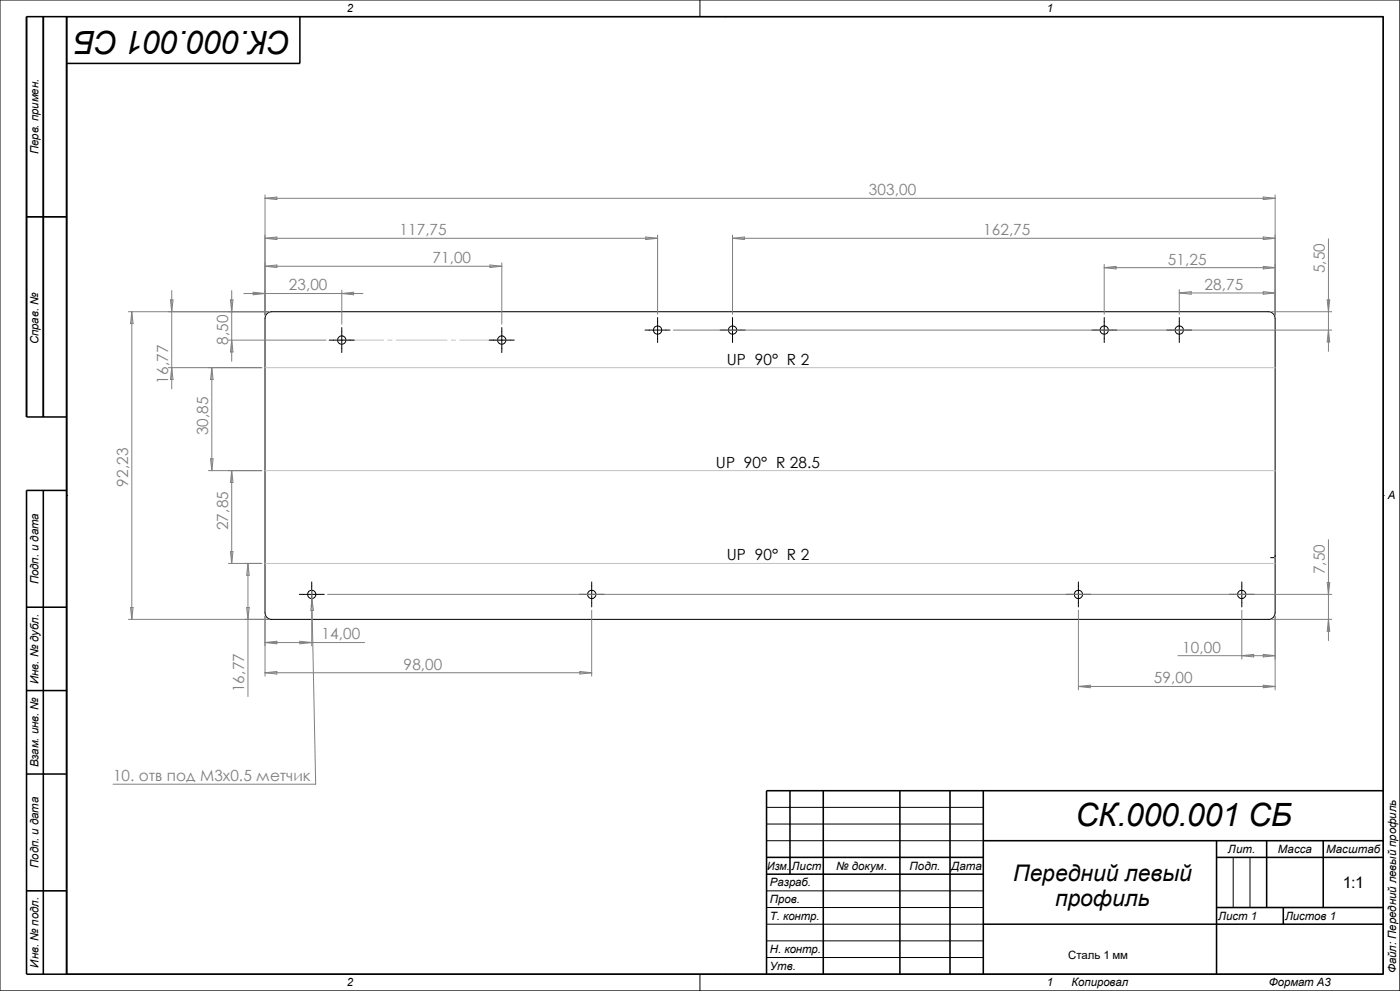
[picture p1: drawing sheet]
<svg xmlns="http://www.w3.org/2000/svg" width="420mm" height="297mm" viewBox="0 0 420 297" stroke-linecap="round" stroke-linejoin="round" font-family="sans-serif">
<g fill="none" stroke="#000" stroke-width=".3">
<path d="M0 0h419.9v297h-419.9zM20 5h395v287h-395zM210 0v5M217.5 5h.1M8 65h12M80.1 94l.7-.4 .7-.2h299a2.02 2.02 0 0 1 2 2v88.2a1.95 1.95 0 0 1-2 2h-299a1.95 1.95 0 0 1-2-2v-88.2zM102.5 98.2v7.5M150.5 98.2v7.5M193.5 98.9h7.5M197.3 95.2v7.5M216 98.9h7.5M219.8 95.2v7.5"/>
<path d="M327.5 98.9h7.5M331.3 95.2v7.5M350 98.9h7.5M353.8 95.2v7.5M98.8 101.9h7.5M146.8 101.9h7.5M20 148.5h.1M415 148.5h.1M89.8 178.1h7.5M93.5 174.4v7.5M173.8 178.1h7.5M177.5 174.4v7.5"/>
<path d="M319.8 178.1h7.5M323.5 174.4v7.5M368.8 178.1h7.5M372.5 174.4v7.5M381.2 167.1h1.3M230 247h65M230 242h65M230 252h65M370 257v15M375 257v15M230 277h65M230 272h65"/>
<path d="M230 267h65M210 292v5M217.5 292h.1M230 287h65M230 282h65"/>
<circle cx="197.3" cy="98.9" r="1.26"/>
<circle cx="219.8" cy="98.9" r="1.26"/>
<circle cx="331.3" cy="98.9" r="1.26"/>
<circle cx="353.8" cy="98.9" r="1.27"/>
<circle cx="102.5" cy="101.9" r="1.27"/>
<circle cx="150.5" cy="101.9" r="1.26"/>
<circle cx="93.5" cy="178.2" r="1.24"/>
<circle cx="177.5" cy="178.2" r="1.24"/>
<circle cx="323.5" cy="178.2" r="1.24"/>
<circle cx="372.5" cy="178.2" r="1.24"/>
</g>
<g fill="none" stroke="#000" stroke-width=".47">
<path d="M13 5v120M20 5v287M90 5v14h-70M8 65h12M20 125h-12v-120h407v287h-407v-145h12M13 147v145M8 182h12M8 207h12M8 232h12M237 237v25M247 237v55M270 237v55"/>
<path d="M285 237v55M295 237v55M415 237h-185v55M230 257h65M295 252h120M365 257h50M365 252v40M380 252v20M397 252v20M8 267h12M230 262h65M295 277h120"/>
<path d="M365 272h50M385 272v5"/>
</g>
<path d="M79.5 110.2h303M101.3 101.9h13.8M116.3 101.9h1.3M118.9 101.9h15.2M135.4 101.9h1.3M137.9 101.9h13.9M79.5 141.1h303M79.5 168.9h303" fill="none" stroke="#c0c0c0" stroke-width=".3"/>
<g fill="none" stroke="#808080" stroke-width=".3">
<path d="M79.5 59.4l3.6-.3v.7zM79.5 58.4v36M79.5 59.4h303M379 59.1l3.5 .3-3.5 .4zM382.5 58.4v36M79.5 71.4h117.8M79.5 79.8l3.6-.4v.8zM79.5 71.4l3.6-.4v.8zM79.5 79.8h71M147 79.4l3.5 .4-3.5 .4zM150.5 78.8v18.4M193.7 71l3.6 .4-3.6 .4z"/>
<path d="M197.3 70.4v23.8M219.8 71.4l3.5-.4v.8zM219.8 71.4h162.7M219.8 70.4v23.8M331.3 79.2v15M379 71l3.5 .4-3.5 .4zM379 79.8l3.5 .4-3.5 .4zM398.5 71.6v33.7M38.5 93.4h42M39.5 93.4l.4 3.6h-.7zM39.5 93.4v92.2M51.1 89.9h.8l-.4 3.5z"/>
<path d="M51.5 87.1v29.4M69.1 89.9h.8l-.4 3.5zM69.5 87.1v21.2M73.2 88h35.7M75.9 87.6l3.6 .4-3.6 .3zM102.5 87v10.2M102.5 88l3.6-.4v.7zM202 98.9h197.5M331.3 80.2h51.2M331.3 80.2l3.5-.4v.8zM353.8 86.8v7.4M353.8 87.8h28.7"/>
<path d="M353.8 87.8l3.5-.4v.8zM379 87.4l3.5 .4-3.5 .4zM381.5 93.4h18M398.1 89.9h.8l-.4 3.5zM398.5 98.9l.4 3.6h-.8zM50.5 110.2h28M51.5 110.2l.4 3.5h-.8zM63.5 110.2l.4 3.5h-.7zM63.5 110.2v30.9M68.5 101.9h29.3M69.5 101.9l.4 3.6h-.8zM63.2 137.5h.7l-.4 3.6z"/>
<path d="M62.5 141.1h16M69.5 141.1v27.8M69.5 141.1l.4 3.5h-.8zM68.5 168.9h10M69.1 165.3h.8l-.4 3.6zM74.4 168.9v39.8M74.4 168.9l.4 3.5h-.8zM93.5 176.9l.1 2.5M93.6 179.4l.4 3.6h-.7zM93.6 179.4l1.1 55.6h-60.8M98.3 178.1h301.2M382.4 167.1h.3"/>
<path d="M382.4 167l.3 .3M382.5 167v.3M382.7 167l-.3 .3M398.1 174.6h.8l-.4 3.5zM398.5 161.8v30.2M38.5 185.6h42M39.2 182.1h.7l-.4 3.5zM74 182.1h.8l-.4 3.5zM79.5 192.6l3.6-.4v.8zM79.5 184.7v17.9M79.5 192.6h29.9M90 192.2l3.5 .4-3.5 .4z"/>
<path d="M93.5 182.9v10.6M177.5 182.9v19.7M323.5 182.9v23.9M353.4 196.5h29.1M372.5 182.9v14.6M372.5 196.5l3.6-.4v.8zM379 196.1l3.5 .4-3.5 .4zM381.5 185.6h18M382.5 184.7v22.1M398.5 185.6l.4 3.6h-.8zM79.5 201.6l3.6-.3v.7zM79.5 201.6h98"/>
<path d="M173.9 201.3l3.6 .3-3.6 .4zM323.5 205.7h59M323.5 205.7l3.6-.3v.7zM379 205.4l3.5 .3-3.5 .4z"/>
</g>
<g font-size="9.6">
<text x="87.3" y="9.3" transform="rotate(-180 87.3 9.3)">СК.000.001 СБ</text>
<text x="322.6" y="247.7">СК.000.001 СБ</text>
</g>
<g font-size="6.9">
<text x="303.9" y="264">Передний левый</text>
<text x="316.5" y="271.5">профиль</text>
</g>
<text font-size="4.8" x="402.8" y="266.1">1:1</text>
<g font-size="4.6" fill="#808080">
<text x="260.7" y="58.5">303,00</text>
<text x="119.8" y="70.5">117,75</text>
<text x="294.9" y="70.5">162,75</text>
<text x="129.7" y="78.9">71,00</text>
<text x="350.4" y="79.3">51,25</text>
<text x="397.4" y="81.9" transform="rotate(-90 397.4 81.9)">5,50</text>
<text x="86.6" y="87">23,00</text>
<text x="361.3" y="86.9">28,75</text>
<text x="68.4" y="103.4" transform="rotate(-90 68.4 103.4)">8,50</text>
<text x="50.4" y="115" transform="rotate(-90 50.4 115)">16,77</text>
<text x="62.4" y="130.4" transform="rotate(-90 62.4 130.4)">30,85</text>
<text x="38.4" y="145.8" transform="rotate(-90 38.4 145.8)">92,23</text>
<text x="68.4" y="158.9" transform="rotate(-90 68.4 158.9)">27,85</text>
<text x="397.4" y="172.1" transform="rotate(-90 397.4 172.1)">7,50</text>
<text x="96.4" y="191.6">14,00</text>
<text x="354.6" y="195.6">10,00</text>
<text x="121.1" y="200.7">98,00</text>
<text x="73.3" y="207.5" transform="rotate(-90 73.3 207.5)">16,77</text>
<text x="346.1" y="204.8">59,00</text>
<text x="33.9" y="234.1">10. отв под M3x0.5 метчик</text>
</g>
<g font-size="4.6">
<text x="218" y="109.3">UP 90° R 2</text>
<text x="214.8" y="140.1">UP 90° R 28.5</text>
<text x="218" y="167.9">UP 90° R 2</text>
</g>
<g font-size="3.4">
<text x="104" y="3.6">2</text>
<text x="314" y="3.6">1</text>
<text x="11.6" y="46.3" transform="rotate(-90 11.6 46.3)">Перв. примен.</text>
<text x="11.6" y="103.2" transform="rotate(-90 11.6 103.2)">Справ. №</text>
<text x="416.3" y="149.6">A</text>
<text x="11.6" y="175.1" transform="rotate(-90 11.6 175.1)">Подп. и дата</text>
<text x="11.6" y="205" transform="rotate(-90 11.6 205)">Инв. № дубл.</text>
<text x="11.6" y="230" transform="rotate(-90 11.6 230)">Взам. инв. №</text>
<text x="368.4" y="255.6">Лит.</text>
<text x="383.3" y="255.6">Масса</text>
<text x="397.8" y="255.6">Масштаб</text>
<text x="11.6" y="260.1" transform="rotate(-90 11.6 260.1)">Подп. и дата</text>
<text x="230.2" y="260.6">Изм.</text>
<text x="237.4" y="260.6">Лист</text>
<text x="250.8" y="260.6">№ докум.</text>
<text x="272.8" y="260.6">Подп.</text>
<text x="285.3" y="260.6">Дата</text>
<text x="231" y="265.6">Разраб.</text>
<text x="231" y="275.6">Т. контр.</text>
<text x="231" y="270.6">Пров.</text>
<text x="365.5" y="275.6">Лист 1</text>
<text x="385.5" y="275.6">Листов 1</text>
<text x="231" y="285.6">Н. контр.</text>
<text x="320.4" y="287.5">Сталь 1 мм</text>
<text x="11.6" y="290" transform="rotate(-90 11.6 290)">Инв. № подл.</text>
<text x="231" y="290.6">Утв.</text>
<text x="418.8" y="291.7" transform="rotate(-90 418.8 291.7)">Файл: Передний левый профиль</text>
<text x="104" y="295.6">2</text>
<text x="314" y="295.6">1</text>
<text x="321.4" y="295.6">Копировал</text>
<text x="380.6" y="295.6">Формат А3</text>
</g>
</svg>
